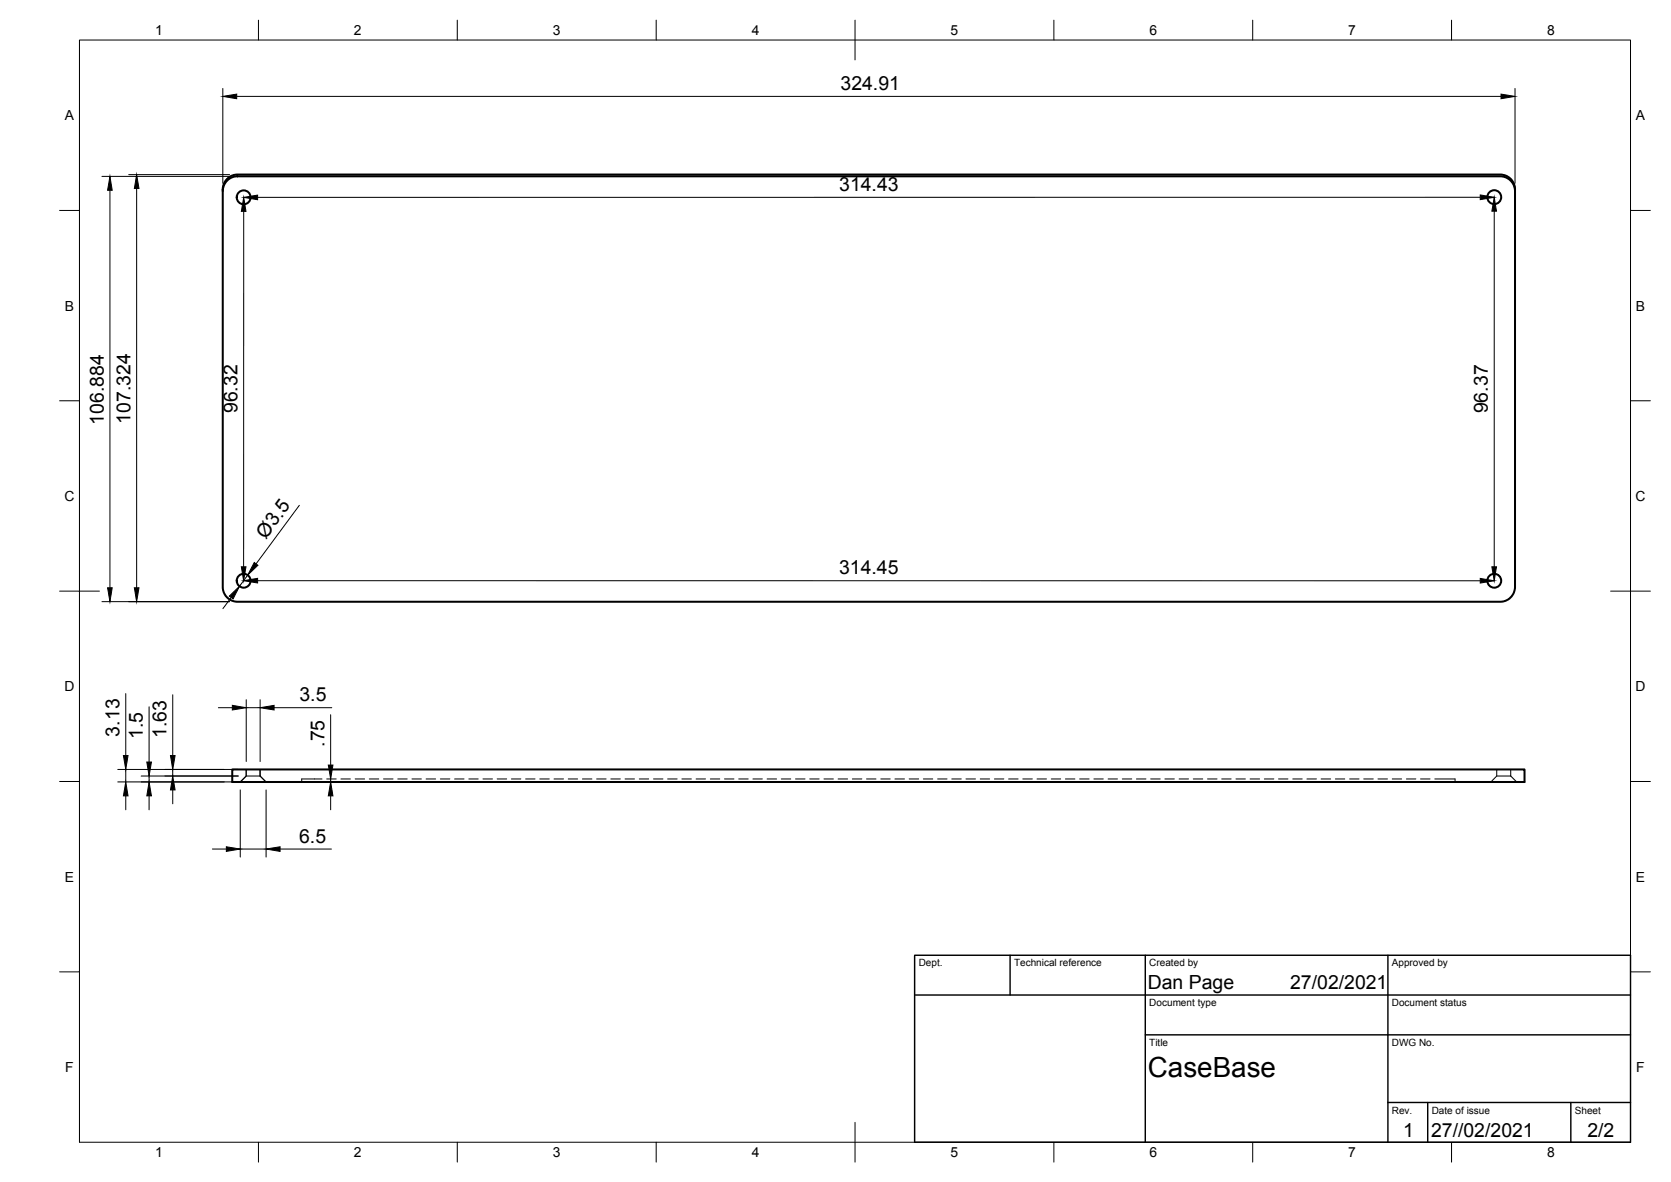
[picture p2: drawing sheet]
<svg xmlns="http://www.w3.org/2000/svg" width="420mm" height="297mm" viewBox="0 0 420 297" stroke-linecap="round" stroke-linejoin="round" font-family="sans-serif">
<!-- layer: Visible -->
<g fill="none" stroke="#000" stroke-width=".51">
<path d="M56 48.1l.1-1.3 .7-1.5 1.2-1 1.5-.4h317.9l1.4 .3 1.4 1.2 .6 1.2 .1 1.5M57.1 45.4l1.2-.8 1.1-.3h318.1l.9 .2 1 .5 .8 .8 .5 1 .2 1.1v99.8l-.2 .9-.4 1-.8 .8-1 .6-1.1 .2h-317.9l-1-.2-1.1-.6-.7-.7-.5-1-.2-1v-99.8l.3-1.4zM58.4 193.4h324.9v3.1h-324.9z"/>
<circle cx="61.3" cy="49.6" r="1.75"/>
<circle cx="375.7" cy="49.5" r="1.75"/>
<circle cx="61.3" cy="145.9" r="1.75"/>
<circle cx="375.7" cy="145.9" r="1.75"/>
</g>
<!-- layer: Hidden -->
<g fill="none" stroke="#000" stroke-width=".25">
<path d="M61.9 195h3.5M61.9 193.4v1.6l-1.5 1.5M65.4 195l1.5 1.5M65.4 193.4v1.6M81 195.8h-5.1v.7M82.1 195.8h2.4M85.7 195.8h2.4M89.3 195.8h2.4M92.9 195.8h2.3M96.4 195.8h2.4M100 195.8h2.4M103.6 195.8h2.4"/>
<path d="M107.1 195.8h2.4M110.7 195.8h2.4M114.3 195.8h2.4M117.9 195.8h2.3M121.4 195.8h2.4M125 195.8h2.4M128.6 195.8h2.4M132.2 195.8h2.3M135.7 195.8h2.4M139.3 195.8h2.4M142.9 195.8h2.3M146.5 195.8h2.3"/>
<path d="M150 195.8h2.4M153.6 195.8h2.4M157.2 195.8h2.3M160.7 195.8h2.4M164.3 195.8h2.4M167.9 195.8h2.4M171.4 195.8h2.4M175 195.8h2.4M178.6 195.8h2.4M182.2 195.8h2.4M185.7 195.8h2.4M189.3 195.8h2.4"/>
<path d="M192.9 195.8h2.4M196.4 195.8h2.4M200 195.8h2.4M203.6 195.8h2.4M207.2 195.8h2.3M210.7 195.8h2.4M214.3 195.8h2.4M217.9 195.8h2.4M221.5 195.8h2.3M225 195.8h2.4M228.6 195.8h2.4M232.2 195.8h2.3"/>
<path d="M235.8 195.8h2.3M239.3 195.8h2.4M242.9 195.8h2.4M246.5 195.8h2.3M250 195.8h2.4M253.6 195.8h2.4M257.2 195.8h2.4M260.8 195.8h2.3M264.3 195.8h2.4M267.9 195.8h2.4M271.5 195.8h2.4M275 195.8h2.4"/>
<path d="M278.6 195.8h2.4M282.2 195.8h2.4M285.7 195.8h2.4M289.3 195.8h2.4M292.9 195.8h2.4M296.5 195.8h2.4M300 195.8h2.4M303.6 195.8h2.4M307.2 195.8h2.4M310.8 195.8h2.3M314.3 195.8h2.4M317.9 195.8h2.4"/>
<path d="M321.5 195.8h2.3M325.1 195.8h2.3M328.6 195.8h2.4M332.2 195.8h2.4M335.8 195.8h2.3M339.3 195.8h2.4M342.9 195.8h2.4M346.5 195.8h2.4M350.1 195.8h2.3M353.6 195.8h2.4M357.2 195.8h2.4M360.8 195.8h5.1v.7"/>
<path d="M376.3 195h3.6M376.3 193.4v1.6l-1.4 1.5M379.9 195l1.5 1.5M379.9 193.4v1.6"/>
</g>
<!-- layer: Border -->
<g fill="none" stroke="#000" stroke-width=".25">
<path d="M20 10.1h390v276.9h-390zM65 5.1v5M115 5.1v5M165 5.1v5M215 5.1v10M265 5.1v5M315 5.1v5M365 5.1v5M15 52.9h5M410 52.9h5M15 100.7h5M410 100.7h5"/>
<path d="M15 148.6h10M405 148.6h10M15 196.4h5M410 196.4h5M15 244.2h5M410 244.2h5M65 287v5M115 287v5M165 287v5M215 282.1v9.9M265 287v5M315 287v5"/>
<path d="M365 287v5"/>
</g>
<!-- layer: TitleBlock -->
<path d="M230 240.1h180v46.9h-180zM230 250h180M254 240.1v9.9M288 240.1v46.9M349 240.1v46.9M288 260.1h122M349 277.1h61M359 277.1v9.9M395 277.1v9.9" fill="none" stroke="#000" stroke-width=".36"/>
<!-- layer: Dimensions -->
<g fill="none" stroke="#000" stroke-width=".25">
<path d="M56 22.2v23.9M59.5 24.2h317.9M380.9 22.2v23.9M25.6 44.3h32.1M27.6 47.8v99.9M32.4 43.9h25.3M34.4 47.4v100.3M61.3 53.1v89.3M372.2 49.6h-307.4M375.7 53.1v89.3M75.3 127l-10.9 14.7M25.6 151.2h32.1"/>
<path d="M58.1 150.1l-2.1 2.9M62.3 144.5l-2.1 2.8M64.8 145.9l307.4 .1M31.6 174.3v15.6M37.5 177.6v13.9M43.4 174.6v15.3M54.9 177.8h3.5M61.9 175.8v15.6M61.9 177.8h3.5M65.4 175.8v15.6M68.9 177.8h14.5M83.1 179.6v12.7"/>
<path d="M29.6 193.4h30.3M29.6 196.5h28.8M31.6 193.4v3.1M35.5 195h24.4M37.5 195v1.5M43.4 193.4v1.6M43.4 198.5v3.5M60.4 198.5v16.9M66.9 198.5v16.9M83.1 195.8v.7M31.6 200v3.5M37.5 200v3.5"/>
<path d="M53.4 213.4h3.5M60.4 213.4h6.5M70.4 213.4h12.9M83.1 200v3.5"/>
</g>
<g fill="#000" stroke="#000" stroke-width=".25">
<path d="M56 24.2l3.5-.5v1.1zM377.4 23.7l3.5 .5-3.5 .6zM27.6 44.3l.6 3.5h-1.1zM34.4 43.9l.5 3.5h-1.1zM61.3 49.6l.5 3.5h-1.1zM61.3 49.6l3.5-.6v1.2zM372.2 49l3.5 .6-3.5 .6zM375.7 49.6l.6 3.5h-1.2zM27.1 147.7h1.1l-.6 3.5zM33.8 147.7h1.1l-.5 3.5zM57.7 149.8l2.5-2.5-1.6 3.2zM60.7 142.4h1.1l-.5 3.5z"/>
<path d="M63.9 141.4l1 .7-2.6 2.4zM61.3 145.9l3.5-.6v1.2zM372.2 145.4l3.5 .6-3.5 .5zM375.1 142.4h1.2l-.6 3.6zM58.4 177.3l3.5 .5-3.5 .6zM65.4 177.8l3.5-.5v1.1zM31 189.9h1.2l-.6 3.5zM36.9 191.5h1.2l-.6 3.5zM43.4 195l.6 3.5h-1.1zM42.9 189.9h1.1l-.6 3.5zM82.5 192.3h1.2l-.6 3.5zM31.6 196.5l.6 3.5h-1.2z"/>
<path d="M37.5 196.5l.6 3.5h-1.2zM56.9 212.8l3.5 .6-3.5 .6zM66.9 213.4l3.5-.6v1.2zM83.1 196.5l.6 3.5h-1.2z"/>
</g>
<text font-size="7" x="288.6" y="270.6">CaseBase</text>
<g font-size="4.9">
<text x="211.3" y="22.7">324.91</text>
<text x="211" y="48">314.43</text>
<text x="26.1" y="106.8" transform="rotate(-90 26.1 106.8)">106.884</text>
<text x="32.8" y="106.5" transform="rotate(-90 32.8 106.5)">107.324</text>
<text x="59.7" y="103.9" transform="rotate(-90 59.7 103.9)">96.32</text>
<text x="374.1" y="103.9" transform="rotate(-90 374.1 103.9)">96.37</text>
<text x="66.9" y="135.6" transform="rotate(-54 66.9 135.6)">Ø3.5</text>
<text x="211" y="144.4">314.45</text>
<text x="75.3" y="176.3">3.5</text>
<text x="30.1" y="185.1" transform="rotate(-90 30.1 185.1)">3.13</text>
<text x="35.9" y="185.7" transform="rotate(-90 35.9 185.7)">1.5</text>
<text x="41.9" y="185.4" transform="rotate(-90 41.9 185.4)">1.63</text>
<text x="81.6" y="187.7" transform="rotate(-90 81.6 187.7)">.75</text>
<text x="75.2" y="211.8">6.5</text>
<text x="288.6" y="248.5">Dan Page</text>
<text x="324.4" y="248.6">27/02/2021</text>
<text x="352.8" y="285.7">1</text>
<text x="359.8" y="285.6">27//02/2021</text>
<text x="399.1" y="285.8">2/2</text>
</g>
<g font-size="3.5">
<text x="39" y="8.8">1</text>
<text x="89" y="8.8">2</text>
<text x="139" y="8.8">3</text>
<text x="189" y="8.8">4</text>
<text x="239" y="8.8">5</text>
<text x="289" y="8.8">6</text>
<text x="339" y="8.8">7</text>
<text x="389" y="8.8">8</text>
<text x="16.3" y="30.2">A</text>
<text x="411.3" y="30.2">A</text>
<text x="16.3" y="78">B</text>
<text x="411.3" y="78">B</text>
<text x="16.2" y="125.9">C</text>
<text x="411.2" y="125.9">C</text>
<text x="16.2" y="173.7">D</text>
<text x="411.2" y="173.7">D</text>
<text x="16.3" y="221.6">E</text>
<text x="411.3" y="221.6">E</text>
<text x="16.4" y="269.4">F</text>
<text x="411.4" y="269.4">F</text>
<text x="39" y="290.8">1</text>
<text x="89" y="290.8">2</text>
<text x="139" y="290.8">3</text>
<text x="189" y="290.8">4</text>
<text x="239" y="290.8">5</text>
<text x="289" y="290.8">6</text>
<text x="339" y="290.8">7</text>
<text x="389" y="290.8">8</text>
</g>
<g font-size="2.5">
<text x="231" y="242.9">Dept.</text>
<text x="255" y="242.9">Technical reference</text>
<text x="289" y="242.9">Created by</text>
<text x="350" y="242.9">Approved by</text>
<text x="289" y="252.8">Document type</text>
<text x="350" y="252.8">Document status</text>
<text x="289" y="262.9">Title</text>
<text x="350" y="262.9">DWG No.</text>
<text x="350" y="279.9">Rev.</text>
<text x="360" y="279.9">Date of issue</text>
<text x="396" y="279.9">Sheet</text>
</g>
</svg>
